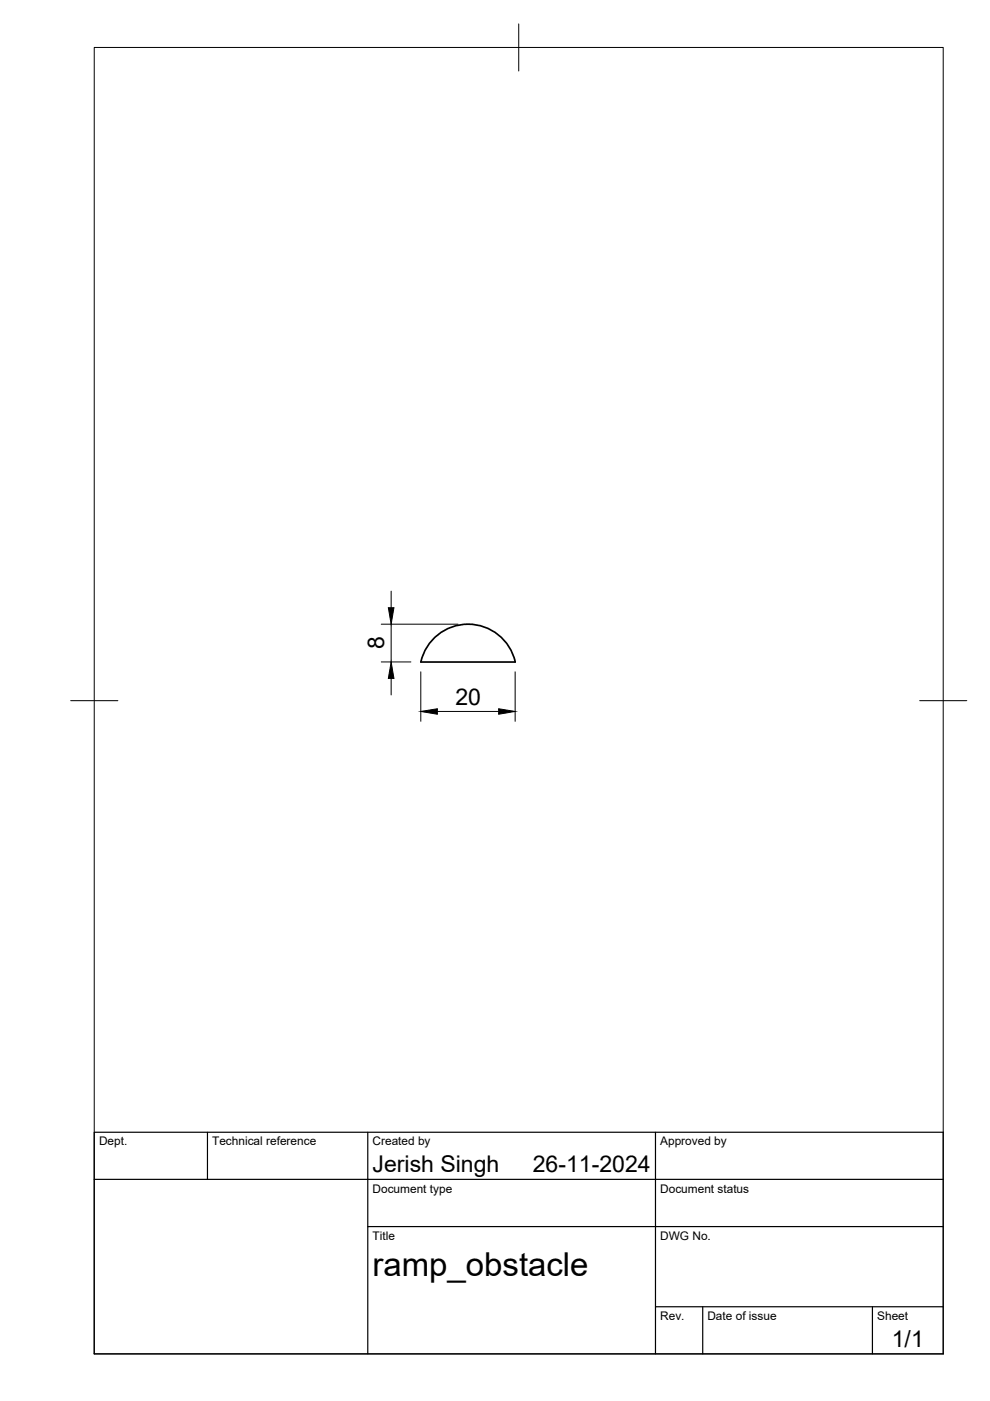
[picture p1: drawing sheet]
<svg xmlns="http://www.w3.org/2000/svg" width="210mm" height="297mm" viewBox="0 0 210 297" stroke-linecap="round" stroke-linejoin="round" font-family="sans-serif">
<!-- layer: Visible -->
<path d="M92 135.3a10.3 10.3 0 0 1 17.2 5h-20a10.2 10.2 0 0 1 2.8-5z" fill="none" stroke="#000" stroke-width=".36"/>
<!-- layer: BORDER -->
<path d="M20 10.1h180v276.9h-180zM110 5.1v10M15 148.6h10M195 148.6h10" fill="none" stroke="#000" stroke-width=".21"/>
<!-- layer: TITLEBLOCK -->
<path d="M20 240.1h180v46.9h-180zM20 250h180M44 240.1v9.9M78 240.1v46.9M139 240.1v46.9M78 260.1h122M139 277.1h61M149 277.1v9.9M185 277.1v9.9" fill="none" stroke="#000" stroke-width=".25"/>
<!-- layer: FD_Dimensions -->
<path d="M80.8 132.3h16.3M82.9 125.3v3.5M82.9 132.3v8M80.8 140.3h6.3M82.9 143.8v3.5M89.2 142.4v10.5M92.7 150.8h13M109.2 142.4v10.5" fill="none" stroke="#000" stroke-width=".21"/>
<path d="M82.3 128.8h1.2l-.6 3.5zM82.9 140.3l.6 3.5h-1.2zM89.2 150.8l3.5-.5v1.1zM105.7 150.3l3.5 .5-3.5 .6z" fill="#000" stroke="#000" stroke-width=".21"/>
<text font-size="7" x="79" y="270.6">ramp_obstacle</text>
<g font-size="4.9">
<text x="81.5" y="137.7" transform="rotate(-90 81.5 137.7)">8</text>
<text x="96.5" y="149.4">20</text>
<text x="79" y="248.5">Jerish Singh</text>
<text x="113" y="248.5">26-11-2024</text>
<text x="189.1" y="285.7">1/1</text>
</g>
<g font-size="2.5">
<text x="21" y="242.9">Dept.</text>
<text x="45" y="242.9">Technical reference</text>
<text x="79" y="242.9">Created by</text>
<text x="140" y="242.9">Approved by</text>
<text x="79" y="252.8">Document type</text>
<text x="140" y="252.8">Document status</text>
<text x="79" y="262.9">Title</text>
<text x="140" y="262.9">DWG No.</text>
<text x="140" y="279.9">Rev.</text>
<text x="150" y="279.9">Date of issue</text>
<text x="186" y="279.9">Sheet</text>
</g>
</svg>
